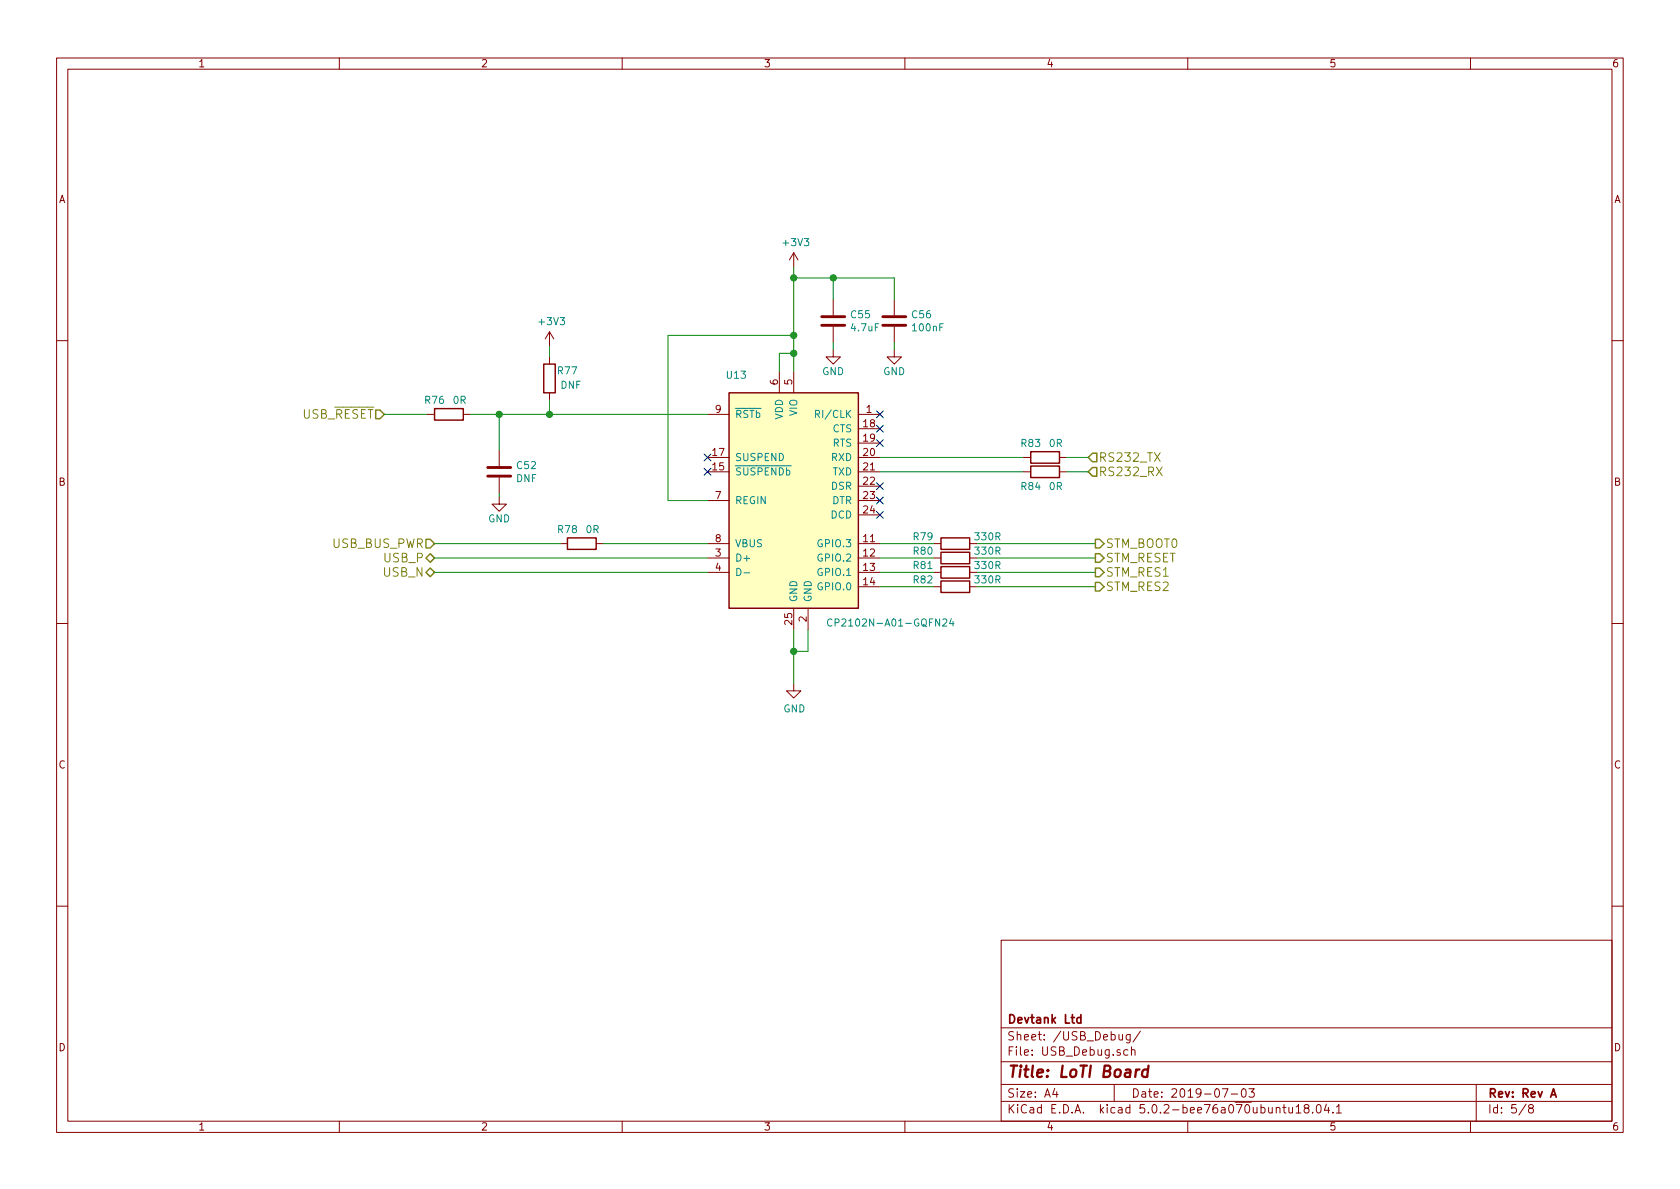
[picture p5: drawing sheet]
<svg xmlns="http://www.w3.org/2000/svg" width="297mm" height="210mm" viewBox="0 0 297 210" stroke-linecap="round" stroke-linejoin="round" font-family="sans-serif">
<g fill="none" stroke="#840000" stroke-width=".18">
<path d="M10 10.3h277v189.9h-277zM12 12.2h273v186.1h-273zM60 10.3v1.9M110 10.3v1.9M160 10.3v1.9M210 10.3v1.9M260 10.3v1.9M97.2 58.7v2.5M97.2 58.7l-.8 1.2M97.2 58.7l.7 1.2M140.3 44.7v2.5M140.3 44.7l-.7 1.3"/>
<path d="M140.3 44.7l.8 1.3M147.3 53v2.7M147.3 57.8v2.8M158.1 53v2.7M158.1 57.8v2.8M10 60.2h2M75.6 73.3h1.2M81.9 73.3h1.3M88.3 79.6v2.8M97.2 63.1v1.3M97.2 69.5v1.2M125.1 73.3h3.8"/>
<path d="M137.8 65.7v3.8M140.3 65.7v3.8M147.3 61.8v1.3h1.3l-1.3 1.3-1.3-1.3h1.3M151.8 73.3h3.8M151.8 75.8h3.8M151.8 78.4h3.8M158.1 61.8v1.3h1.3l-1.3 1.3-1.3-1.3h1.3M285 60.2h2M88.3 87.9v1.2h1.2l-1.2 1.3-1.3-1.3h1.3M88.3 84.4v2.8M99.1 96.1h1.2M105.4 96.1h1.3"/>
<path d="M125.1 98.7h3.8M125.1 88.5h3.8M125.1 96.1h3.8M125.1 80.9h3.8M125.1 83.4h3.8M151.8 98.7h3.8M151.8 88.5h3.8M151.8 96.1h3.8M151.8 80.9h3.8M151.8 83.4h3.8M151.8 86h3.8M151.8 91.1h3.8"/>
<path d="M165.1 98.7h1.3M165.1 96.1h1.3M171.4 98.7h1.3M171.4 96.1h1.3M181 80.9h1.2M181 83.4h1.2M187.3 80.9h1.3M187.3 83.4h1.3M10 110.3h2M125.1 101.2h3.8M140.3 107.6v3.8M142.9 107.6v3.8"/>
<path d="M151.8 101.2h3.8M151.8 103.8h3.8M165.1 101.2h1.3M165.1 103.8h1.3M171.4 101.2h1.3M171.4 103.8h1.3M285 110.3h2M140.3 120.9v1.3h1.3l-1.3 1.2-1.2-1.2h1.2M10 160.2h2M177 166.3h108v32h-108zM285 160.2h2M60 198.3v1.9"/>
<path d="M110 198.3v1.9M160 198.3v1.9M177 194.8h108M177 191.8h108M177 187.8h108M177 181.8h108M186.5 192.5l-.4 1h1M186.8 193v1M197 191.8v3M197.8 182.9l.1 .9 .4 .1 .2-.1M198.5 182.9v1M199.4 185.7l-.4-.1-.3 .3 .1 .6 .2 .1 .4-.1"/>
<path d="M199.8 182.9v1.4l-.3 .1-.3-.1M199.8 183l-.4-.1-.3 .3 .1 .6 .2 .1 .4-.1M200.1 185.7l.2-.1 .3 .1 .1 .9M200.1 185.1v1.5M201.6 182.3l-1.3 2M210 198.3v1.9M216.1 192.5h1l-.6 1.5M217.7 193.5h1.1M219.6 192.7l.4-.2a.94 .94 0 0 1 0 1.5 .82 .82 0 0 1-.4-1.3zM220.8 192.5h1l-.5 .6 .4 .1v.7l-.2 .1-.7-.1M226.8 195.8h.6M227 195.3v1.3l.4 .2"/>
<path d="M227.9 195.8v.9l.4 .1 .2-.1M228.5 195.8v1M229.2 195.8l.4-.5v1.5M229.2 196.8h.8M230.9 196l-.2-.2-.1-.2 .3-.3h.3l.2 .3v.2l-.7 .2a.48 .48 0 0 0 0 .7l.2 .1 .5-.1a.48 .48 0 0 0-.2-.7M232.1 196.7v.1M232.9 195.5l.3-.2a.94 .94 0 0 1 0 1.5l-.4-.3-.1-.6zM234.5 195.2l-.3 1.1h.9M234.9 195.8v1M235.7 196.7v.1M236.3 195.8l.4-.5v1.5M236.3 196.8h.9"/>
<path d="M260 198.3v1.9M261 191.8v6.5M269.8 195.2l-1.2 2M270.6 196l-.3-.2v-.2l.3-.3h.2l.3 .3-.1 .2-.6 .2a.48 .48 0 0 0-.1 .7l.3 .1 .4-.1a.48 .48 0 0 0-.2-.7"/>
</g>
<path d="M191.1 179.4v1.5M191.1 180l-.4-.1-.3 .3 .1 .6h.6M274.2 194l.5-1.5 .5 1.5M274.3 193.6h.7" fill="none" stroke="#840000" stroke-width=".3"/>
<path d="M201.5 189.1a.55 .55 0 0 0-.7 .4M203 189.2a.68 .68 0 0 0-1 .3v.8l.3 .1 .5-.1M203.1 188.4l-.3 2" fill="none" stroke="#840000" stroke-width=".41"/>
<path d="M66.4 72.5h.8l.7 .8-.7 .7h-.8zM75.3 98.7l.8-.8 .7 .8-.7 .7zM75.3 95.4h.8l.7 .7-.7 .8h-.8zM193.2 82.7h.7v1.5h-.7l-.8-.8zM193.2 80.1h.7v1.6h-.7l-.8-.8zM193.7 95.4h.7l.8 .7-.8 .8h-.7zM193.7 97.9h.7l.8 .8-.8 .7h-.7zM75.3 101.2l.8-.7 .7 .7-.7 .8zM193.7 100.5h.7l.8 .7-.8 .8h-.7zM193.7 103h.7l.8 .8-.8 .7h-.7z" fill="none" stroke="#848400" stroke-width=".25"/>
<path d="M128.9 69.5h22.9v38.1h-22.9z" fill="#ffffc2" stroke="#ffffc2" stroke-width=".18"/>
<path d="M76.8 72.3h5.1v2h-5.1zM96.1 64.4h2.1v5.1h-2.1zM128.9 69.5h22.9v38.1h-22.9zM182.2 79.9h5.1v2h-5.1zM100.3 95.1h5.1v2h-5.1zM166.4 97.7h5v2h-5zM166.4 95.1h5v2h-5zM182.2 82.4h5.1v2h-5.1zM166.4 100.2h5v2h-5zM166.4 102.7h5v2.1h-5z" fill="none" stroke="#840000" stroke-width=".25"/>
<path d="M144.2 73.2h.6l.1-.5-.2-.1h-.5v1.2M130.3 100.5a.64 .64 0 0 1 .7 .6 .64 .64 0 0 1-.7 .7zM131.5 101.3h1M147.1 109.6a.6 .6 0 0 0-.8 .4 .6 .6 0 0 0 .6 .7l.2-.1M168.2 109.4l-.3 .9h.8M168.5 109.9v.8" fill="none" stroke="#008484" stroke-width=".18"/>
<g fill="none" stroke="#008400" stroke-width=".18">
<path d="M140.3 47.2v18.5M140.3 59.3h-22.2v29.2h7M140.3 49.1h17.8v3.9M147.3 49.1v3.9M67.9 73.3h7.7M83.2 73.3h41.9M88.3 73.3v6.3M97.2 61.2v1.9M97.2 70.7v2.6M140.3 62.5h-2.5v3.2M147.3 60.6v1.2M158.1 60.6v1.2"/>
<path d="M76.8 96.1h22.3M76.8 98.7h48.3M88.3 87.2v.7M106.7 96.1h18.4M155.6 96.1h9.5M155.6 80.9h25.4M155.6 83.4h25.4M155.6 98.7h9.5M172.7 96.1h21M172.7 98.7h21M188.6 80.9h3.8M188.6 83.4h3.8"/>
<path d="M76.8 101.2h48.3M140.3 111.4v9.5M142.9 111.4v3.8h-2.6M155.6 103.8h9.5M155.6 101.2h9.5M172.7 103.8h21M172.7 101.2h21"/>
</g>
<g fill="#008400" stroke="#008400" stroke-width=".25">
<circle cx="140.3" cy="115.2" r=".51"/>
<circle cx="140.3" cy="62.5" r=".51"/>
<circle cx="140.3" cy="59.3" r=".51"/>
<circle cx="97.2" cy="73.3" r=".51"/>
<circle cx="140.3" cy="49.1" r=".51"/>
<circle cx="147.3" cy="49.1" r=".51"/>
<circle cx="88.3" cy="73.3" r=".51"/>
</g>
<path d="M145.3 57.5h4.1M145.3 56h4.1M156.1 57.5h4M156.1 56h4M86.2 84.2h4.1M86.2 82.7h4.1" fill="none" stroke="#840000" stroke-width=".51"/>
<g fill="none" stroke="#000084" stroke-width=".18">
<path d="M155 72.7l1.2 1.2M155 75.2l1.2 1.2M155 77.7l1.2 1.3M156.2 72.7l-1.2 1.2M156.2 75.2l-1.2 1.2M156.2 77.7l-1.2 1.3M124.5 80.3l1.2 1.2M124.5 82.8l1.2 1.2M125.7 80.3l-1.2 1.2M125.7 82.8l-1.2 1.2M155 85.4l1.2 1.2M155 87.9l1.2 1.2"/>
<path d="M155 90.4l1.2 1.3M156.2 85.4l-1.2 1.2M156.2 87.9l-1.2 1.2M156.2 90.4l-1.2 1.3"/>
</g>
<text font-size="2.8" fill="#840000" x="178" y="190.5">Title: LoTI Board</text>
<g font-size="2.1" fill="#848400">
<text x="53.4" y="74">USB_RESET</text>
<text x="194.2" y="81.7">RS232_TX</text>
<text x="194.2" y="84.2">RS232_RX</text>
<text x="58.8" y="96.9">USB_BUS_PWR</text>
<text x="67.9" y="102">USB_N</text>
<text x="68" y="99.4">USB_P</text>
<text x="195.5" y="96.9">STM_BOOT0</text>
<text x="195.5" y="99.4">STM_RESET</text>
<text x="195.5" y="102">STM_RES1</text>
<text x="195.5" y="104.5">STM_RES2</text>
</g>
<g font-size="2.1" fill="#840000">
<text x="178" y="184">Sheet: /USB_Debug/</text>
<text x="178" y="181">Devtank Ltd</text>
<text x="178" y="186.7">File: USB_Debug.sch</text>
<text x="178" y="196.9">KiCad E.D.A. kicad 5.0.2-bee76a070ubuntu18.04.1</text>
<text x="178" y="194.1">Size: A4</text>
<text x="200" y="194.1">Date: 2019-07-03</text>
<text x="263" y="194.1">Rev: Rev A</text>
<text x="263" y="196.9">Id: 5/8</text>
</g>
<g font-size="1.8" fill="#840000">
<text x="35" y="11.9">1</text>
<text x="85" y="11.9">2</text>
<text x="135" y="11.9">3</text>
<text x="185" y="11.9">4</text>
<text x="235" y="11.9">5</text>
<text x="285" y="11.9">6</text>
<text x="10.4" y="35.9">A</text>
<text x="285.4" y="35.9">A</text>
<text x="137.5" y="68" transform="rotate(-90 137.5 68)">6</text>
<text x="140.1" y="68" transform="rotate(-90 140.1 68)">5</text>
<text x="126.5" y="73">9</text>
<text x="152.7" y="75.6">18</text>
<text x="153.2" y="73">1</text>
<text x="126" y="83.2">15</text>
<text x="126" y="80.6">17</text>
<text x="152.7" y="80.6">20</text>
<text x="152.7" y="83.2">21</text>
<text x="152.7" y="78.1">19</text>
<text x="10.4" y="85.9">B</text>
<text x="126.5" y="88.3">7</text>
<text x="152.7" y="85.7">22</text>
<text x="152.7" y="88.3">23</text>
<text x="285.4" y="85.9">B</text>
<text x="126.5" y="95.9">8</text>
<text x="152.7" y="95.9">11</text>
<text x="152.7" y="90.8">24</text>
<text x="126.5" y="98.4">3</text>
<text x="126.5" y="101">4</text>
<text x="152.7" y="98.4">12</text>
<text x="152.7" y="101">13</text>
<text x="152.7" y="103.5">14</text>
<text x="140.1" y="110.4" transform="rotate(-90 140.1 110.4)">25</text>
<text x="142.6" y="110" transform="rotate(-90 142.6 110)">2</text>
<text x="10.4" y="135.9">C</text>
<text x="285.4" y="135.9">C</text>
<text x="10.4" y="185.9">D</text>
<text x="285.4" y="185.9">D</text>
<text x="35" y="199.9">1</text>
<text x="85" y="199.9">2</text>
<text x="135" y="199.9">3</text>
<text x="185" y="199.9">4</text>
<text x="235" y="199.9">5</text>
<text x="285" y="199.9">6</text>
</g>
<g font-size="1.8" fill="#008484">
<text x="138.6" y="43.5">+3V3</text>
<text x="95.5" y="57.5">+3V3</text>
<text x="150.5" y="56.3">C55</text>
<text x="150.6" y="58.6">4.7uF</text>
<text x="161.3" y="56.3">C56</text>
<text x="161.5" y="58.6">100nF</text>
<text x="75.2" y="71.4">R76</text>
<text x="80.2" y="71.4">0R</text>
<text x="98.7" y="66.2">R77</text>
<text x="99.1" y="68.8">DNF</text>
<text x="128.5" y="67">U13</text>
<text x="145.4" y="66.3">GND</text>
<text x="156.2" y="66.3">GND</text>
<text x="129.9" y="73.9">RSTb</text>
<text x="138.4" y="74.2" transform="rotate(-90 138.4 74.2)">VDD</text>
<text x="141" y="73.5" transform="rotate(-90 141 73.5)">VIO</text>
<text x="144.9" y="73.9">RI/CLK</text>
<text x="147.2" y="76.4">CTS</text>
<text x="91.5" y="83">C52</text>
<text x="129.9" y="81.5">SUSPEND</text>
<text x="147" y="81.5">RXD</text>
<text x="147.2" y="79">RTS</text>
<text x="180.6" y="79">R83</text>
<text x="185.6" y="79">0R</text>
<text x="91.3" y="85.3">DNF</text>
<text x="129.9" y="89.1">REGIN</text>
<text x="129.9" y="84.1">SUSPENDb</text>
<text x="147" y="86.6">DSR</text>
<text x="147.1" y="89.1">DTR</text>
<text x="147.2" y="84.1">TXD</text>
<text x="180.6" y="86.7">R84</text>
<text x="185.6" y="86.7">0R</text>
<text x="86.3" y="92.4">GND</text>
<text x="98.7" y="94.3">R78</text>
<text x="103.7" y="94.3">0R</text>
<text x="146.9" y="91.7">DCD</text>
<text x="161.6" y="95.5">R79</text>
<text x="172.5" y="95.5">330R</text>
<text x="129.9" y="99.3">D+</text>
<text x="129.9" y="96.8">VBUS</text>
<text x="144.9" y="96.8">GPIO.3</text>
<text x="144.9" y="99.3">GPIO.2</text>
<text x="144.9" y="101.8">GPIO.1</text>
<text x="161.6" y="100.6">R81</text>
<text x="161.6" y="98.1">R80</text>
<text x="172.5" y="100.6">330R</text>
<text x="172.5" y="98.1">330R</text>
<text x="141" y="106.5" transform="rotate(-90 141 106.5)">GND</text>
<text x="143.5" y="106.5" transform="rotate(-90 143.5 106.5)">GND</text>
<text x="144.9" y="104.4">GPIO.0</text>
<text x="161.6" y="103.2">R82</text>
<text x="172.5" y="103.2">330R</text>
<text x="147.9" y="110.8">CP2102N-A01-GQFN24</text>
<text x="138.5" y="126">GND</text>
</g>
</svg>
